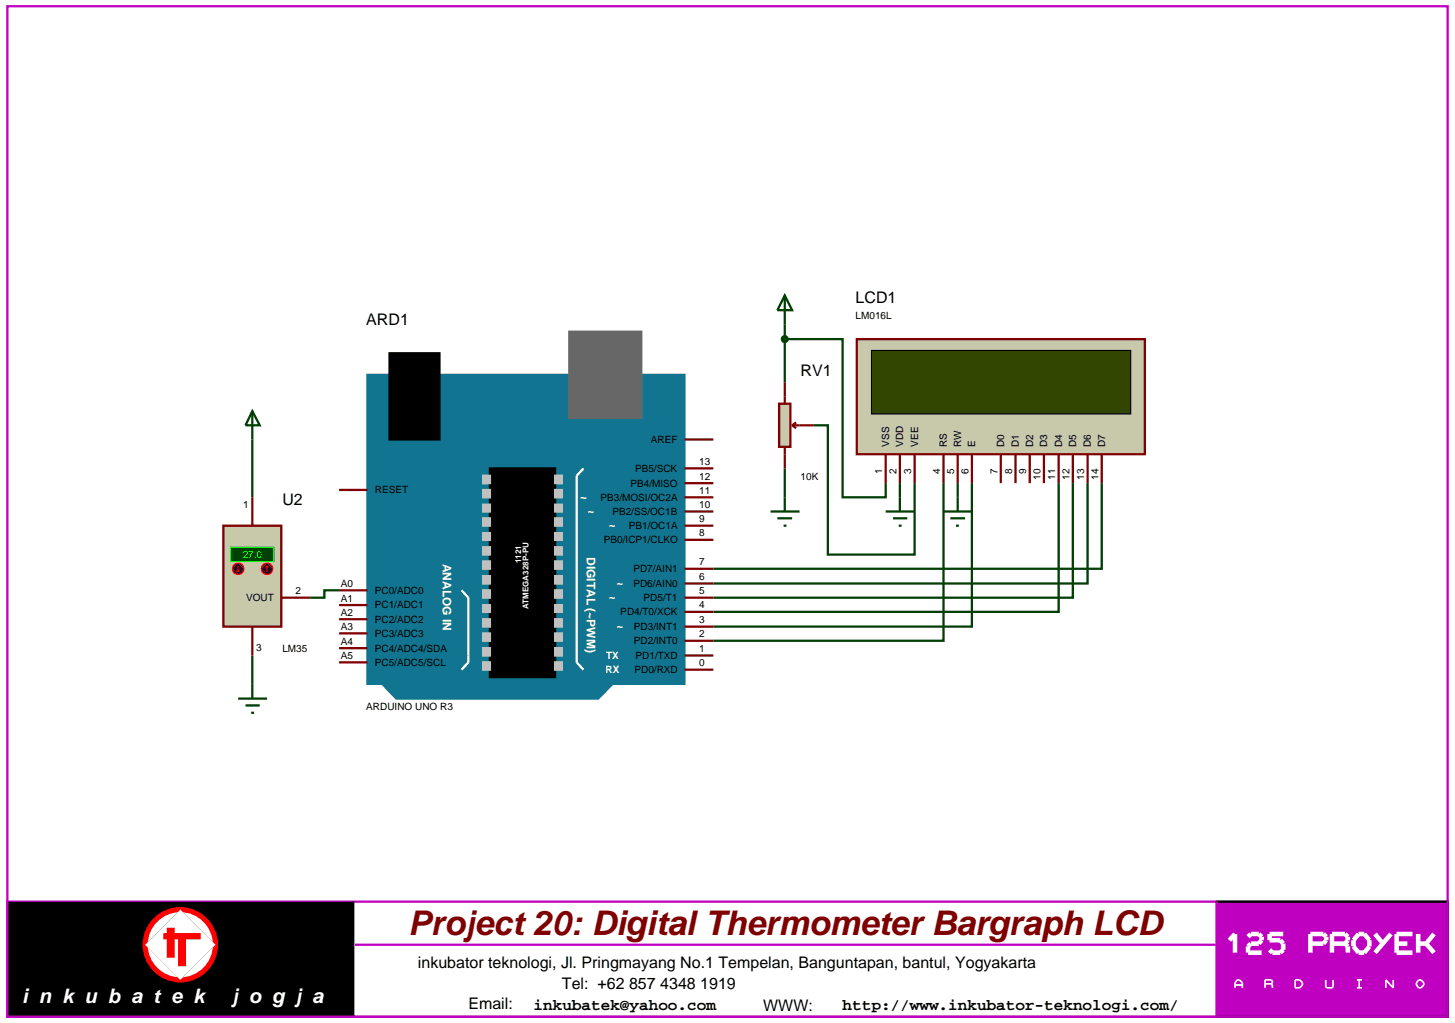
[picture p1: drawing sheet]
<svg xmlns="http://www.w3.org/2000/svg" width="257mm" height="180mm" viewBox="0 0 257 180" stroke-linecap="round" stroke-linejoin="round" font-family="sans-serif">
<g fill="none" stroke="#004000" stroke-width=".4">
<path d="M138.4 59.8h10.2v27.9h7.6v-2.5M138.4 57.2v10.2M44.5 77.5v10.2M143.5 75h2.5v22.8h15.3v-12.6M138.4 82.6v5.1M158.7 85.2v2.5M166.4 85.2v27.8h-40.6M168.9 85.2v2.5M171.4 85.2v25.3h-45.6M186.7 85.2v22.7h-60.9M189.2 85.2v20.2h-63.4M191.8 85.2v17.7h-66"/>
<path d="M194.3 85.2v15.1h-68.5M44.5 115.6v5M59.8 104.1h-2.6v1.3h-2.5"/>
</g>
<g fill="#117491" stroke="#117491" stroke-width=".4">
<path d="M67.4 120.6h40.6l-2.5 2.6h-35.6z"/>
<path d="M64.8 66.1h55.9v54.5h-55.9z"/>
</g>
<path d="M100.4 58.5h12.7v15.2h-12.7z" fill="#686767" stroke="#686767" stroke-width=".4"/>
<path d="M68.7 62.3h8.8v15.2h-8.8zM86.4 82.6h11.5v36.8h-11.5z" fill="#000" stroke="#000" stroke-width=".4"/>
<path d="M102.9 82.6l-1.2 1.3v32.9l1.2 1.3M81.4 104.1l1.2 1.3v11.4l-1.2 1.3" fill="none" stroke="#fff" stroke-width=".4"/>
<g fill="#c0c0c0" stroke="#c0c0c0" stroke-width=".4">
<path d="M97.9 83.9h1.2v1.3h-1.2z"/>
<path d="M97.9 86.4h1.2v1.3h-1.2z"/>
<path d="M97.9 89h1.2v1.2h-1.2z"/>
<path d="M97.9 91.4h1.2v1.3h-1.2z"/>
<path d="M97.9 94h1.2v1.2h-1.2z"/>
<path d="M97.9 96.5h1.2v1.3h-1.2z"/>
<path d="M97.9 99h1.2v1.3h-1.2z"/>
<path d="M97.9 101.6h1.2v1.3h-1.2z"/>
<path d="M97.9 104.1h1.2v1.3h-1.2z"/>
<path d="M97.9 106.7h1.2v1.2h-1.2z"/>
<path d="M97.9 109.2h1.2v1.3h-1.2z"/>
<path d="M97.9 111.7h1.2v1.3h-1.2z"/>
<path d="M97.9 114.3h1.2v1.3h-1.2z"/>
<path d="M97.9 116.8h1.2v1.3h-1.2z"/>
<path d="M85.2 83.9h1.2v1.3h-1.2z"/>
<path d="M85.2 86.4h1.2v1.3h-1.2z"/>
<path d="M85.2 89h1.2v1.2h-1.2z"/>
<path d="M85.2 91.4h1.2v1.3h-1.2z"/>
<path d="M85.2 94h1.2v1.2h-1.2z"/>
<path d="M85.2 96.5h1.2v1.3h-1.2z"/>
<path d="M85.2 99h1.2v1.3h-1.2z"/>
<path d="M85.2 101.6h1.2v1.3h-1.2z"/>
<path d="M85.2 104.1h1.2v1.3h-1.2z"/>
<path d="M85.2 106.7h1.2v1.2h-1.2z"/>
<path d="M85.2 109.2h1.2v1.3h-1.2z"/>
<path d="M85.2 111.7h1.2v1.3h-1.2z"/>
<path d="M85.2 114.3h1.2v1.3h-1.2z"/>
<path d="M85.2 116.8h1.2v1.3h-1.2z"/>
</g>
<g fill="none" stroke="#800000" stroke-width=".4">
<path d="M120.7 77.5h5.1M59.8 86.4h5M120.7 95.2h5.1M120.7 92.7h5.1M120.7 90.2h5.1M120.7 87.7h5.1M120.7 85.2h5.1M120.7 82.6h5.1M59.8 116.8h5M59.8 114.3h5M59.8 111.7h5M59.8 109.2h5"/>
<path d="M59.8 106.7h5M59.8 104.1h5M120.7 118.1h5.1M120.7 115.6h5.1M120.7 113h5.1M120.7 110.5h5.1M120.7 107.9h5.1M120.7 105.4h5.1M120.7 102.9h5.1M120.7 100.3h5.1"/>
</g>
<path d="M151.1 59.8h50.8v20.3h-50.8z" fill="#c8c8aa" stroke="#800000" stroke-width=".4"/>
<path d="M153.7 61.8h45.7v11.2h-45.7z" fill="#324600" stroke="#000" stroke-width=".2"/>
<g fill="none" stroke="#800000" stroke-width=".4">
<path d="M156.2 80.1v5.1M158.7 80.1v5.1M161.3 80.1v5.1M166.4 80.1v5.1M168.9 80.1v5.1M171.4 80.1v5.1M176.5 80.1v5.1M179.1 80.1v5.1M181.6 80.1v5.1M184.1 80.1v5.1M186.7 80.1v5.1M189.2 80.1v5.1"/>
<path d="M191.8 80.1v5.1M194.3 80.1v5.1"/>
</g>
<path d="M137.4 71.2h2v7.6h-2z" fill="#c8c8aa" stroke="#800000" stroke-width=".4"/>
<path d="M138.4 67.4v3.8M138.4 78.8v3.8M139.7 75l.7 .5M139.7 75h3.8M140.4 74.5l-.7 .5" fill="none" stroke="#800000" stroke-width=".4"/>
<path d="M138.4 52.1l1.3 2.6h-2.6zM138.4 52.1v5.1" fill="none" stroke="#004000" stroke-width=".4"/>
<path d="M138.1 59.4l.3-.1-.5 .5zM138.4 59.3l.4 .2 .1 .3zM138.4 60.3l.5-.5-.1 .3zM137.9 59.8l.5 .5-.4-.2z" fill="#004000" stroke="#004000" stroke-width=".4"/>
<path d="M138.4 59.3l.5 .5-.5 .5-.5-.5z" fill="#004000"/>
<path d="M135.9 90.2h5.1M137.1 91.4h2.6M138.2 92.7h.5M138.4 87.7v2.5M156.2 90.2h5.1M157.5 91.4h2.5M158.5 92.7h.5M158.7 87.7v2.5M166.4 90.2h5M167.6 91.4h2.6M168.6 92.7h.5M168.9 87.7v2.5" fill="none" stroke="#004000" stroke-width=".4"/>
<path d="M39.4 92.7h10.2v17.8h-10.2z" fill="#c8c8aa" stroke="#800000" stroke-width=".4"/>
<path d="M40.7 96.5h7.6v2.5h-7.6z" fill="#004000" stroke="#0f0" stroke-width=".2"/>
<path d="M44.5 87.7v5M44.5 110.5v5.1M49.6 105.4h5.1" fill="none" stroke="#800000" stroke-width=".4"/>
<path d="M46.4 99.6l.7-.3-1 1zM47.1 99.3a.94 .94 0 0 1 1 1zM48.1 100.3a.94 .94 0 0 1-1 1zM46.1 100.3l1 1a.94 .94 0 0 1-1-1z" fill="#400000" stroke="#f00" stroke-width=".2"/>
<path d="M47.1 99.3l1 1-1 1-1-1z" fill="#400000"/>
<path d="M47.1 99.8l-.3 .3M47.1 99.8l.2 .3M47.1 99.8v1" fill="none" stroke="#f00" stroke-width=".2"/>
<path d="M41.3 99.6l.7-.3-1 1zM42 99.3a.94 .94 0 0 1 1 1zM42 101.3l1-1a.94 .94 0 0 1-1 1zM41 100.3l1 1a.94 .94 0 0 1-1-1z" fill="#400000" stroke="#f00" stroke-width=".2"/>
<path d="M42 99.3l1 1-1 1-1-1z" fill="#400000"/>
<path d="M42 99.8v1M41.7 100.6l.3 .2M42.2 100.6l-.2 .2" fill="none" stroke="#f00" stroke-width=".2"/>
<path d="M44.5 72.5l1.3 2.5h-2.5zM44.5 72.5v5M42 123.2h5.1M43.3 124.4h2.5M44.3 125.7h.5M44.5 120.6v2.6" fill="none" stroke="#004000" stroke-width=".4"/>
<path d="M1.3 159h254v20.3h-254z" fill="#fff" stroke="#c000c0" stroke-width=".4"/>
<path d="M214.6 159h40.7v20.3h-40.7z" fill="#c000c0" stroke="#000" stroke-width=".4"/>
<path d="M62.3 159v20.3" fill="none" stroke="#000" stroke-width=".4"/>
<path d="M214.6 159v20.3M62.6 166.6h151.8" fill="none" stroke="#c000c0" stroke-width=".4"/>
<g fill="none" stroke="#fff" stroke-width=".8" stroke-linecap="butt">
<path d="M216.8 165.8l1-1.1v3.3M220.1 165.2l.5-.5h1.4l.5 .5v.6l-.5 .6h-1.4l-.5 .5v1.1h2.4M226.3 164.7h-2.4v1.1h1.9l.5 .6v1.1l-.5 .5h-1.4l-.5-.5M231.1 166.4h2.3l.5-.6v-.6l-.5-.5h-2.3v3.3M234.9 166.4h2.3M237.2 166.4l.5-.6v-.6l-.5-.5h-2.3v3.3M237.2 166.4l.5 .5v1.1M239.6 164.7h1l.9 1.1v1.1l-.9 1.1h-1l-.9-1.1v-1.1zM242.5 164.7l1.4 1.7M245.3 164.7l-2.8 3.3M246.3 166.4h1.9M249.1 164.7h-2.8v3.3h2.8"/>
<path d="M250.1 166.4h1.4M250.1 164.7v3.3M251.5 166.4l1.4 1.6M252.9 164.7l-1.4 1.7"/>
</g>
<path d="M217.8 174.2v-.9l.4-.5h.4l.5 .5v.9M217.8 173.7h1.3M223.1 173.5h1.1M224.2 173.5l.2-.2v-.3l-.2-.2h-1.1v1.4M224.2 173.5l.2 .2v.5M228.4 172.8h.8l.5 .5v.4l-.5 .5h-.8zM233.8 172.8v1.2l.2 .2h.9l.2-.2v-1.2M239.3 172.8h.9M239.3 174.2h.9M239.7 172.8v1.4M245.7 172.8v1.4l-1.3-1.4v1.4M250.2 172.8h.4l.5 .5v.4l-.5 .5h-.4l-.4-.5v-.4z" fill="none" stroke="#fff" stroke-width=".3"/>
<path d="M1.6 159.2h60.5v19.9h-60.5z" fill="#000" stroke="#000" stroke-width=".4"/>
<path d="M27.4 162.2a6.2 6.2 0 0 1 4.4-1.8l-6.2 6.2a6.2 6.2 0 0 1 1.8-4.4zM31.8 160.4a6.2 6.2 0 0 1 6.2 6.2zM31.8 172.8l6.2-6.2a6.2 6.2 0 0 1-6.2 6.2zM25.6 166.6l6.2 6.2a6.2 6.2 0 0 1-6.2-6.2z" fill="#fff" stroke="#f00" stroke-width=".9" stroke-linecap="butt"/>
<path d="M31.8 160.4l6.2 6.2-6.2 6.2-6.2-6.2z" fill="#fff"/>
<path d="M28.8 165.1h6.6" fill="none" stroke="#f00" stroke-width="1.1" stroke-linecap="butt"/>
<path d="M30.1 163.6v5.3M32.1 165.3v5.1" fill="none" stroke="#f00" stroke-width="1.4" stroke-linecap="butt"/>
<path d="M1.3 1.1h254v178.2h-254z" fill="none" stroke="#c000c0" stroke-width=".4"/>
<text font-size="6" fill="#800000" x="72" y="164.8">Project 20: Digital Thermometer Bargraph LCD</text>
<g font-size="3.5" fill="#fff">
<text x="3.9" y="176.9">i n k u b a t e k</text>
<text x="41" y="176.9">j o g j a</text>
</g>
<g font-size="2.8">
<text x="150.9" y="53.5">LCD1</text>
<text x="64.6" y="57.4">ARD1</text>
<text x="141.2" y="66.3">RV1</text>
<text x="49.8" y="89.1">U2</text>
<text x="73.7" y="170.7">inkubator teknologi, Jl. Pringmayang No.1 Tempelan, Banguntapan, bantul, Yogyakarta</text>
<text x="82.6" y="178">Email:</text>
<text x="94.1" y="178">inkubatek@yahoo.com</text>
<text x="99.1" y="174.5">Tel: +62 857 4348 1919</text>
<text x="134.6" y="178.3">WWW:</text>
<text x="148.6" y="178">http://www.inkubator-teknologi.com/</text>
</g>
<g font-size="2.1" fill="#fff">
<text x="102.3" y="88.3">~</text>
<text x="103.6" y="90.8">~</text>
<text x="107.4" y="93.3">~</text>
<text x="78.1" y="99.4" transform="rotate(90 78.1 99.4)">ANALOG IN</text>
<text x="103.5" y="98.2" transform="rotate(90 103.5 98.2)">DIGITAL (~PWM)</text>
<text x="107.4" y="106">~</text>
<text x="108.7" y="103.5">~</text>
<text x="108.7" y="111.1">~</text>
</g>
<g font-size="1.8">
<text x="150.9" y="56.3">LM016L</text>
<text x="112" y="83.2">PB5/SCK</text>
<text x="114.8" y="78.1">AREF</text>
<text x="123.3" y="82">13</text>
<text x="155.6" y="83.6" transform="rotate(-90 155.6 83.6)">1</text>
<text x="156.8" y="78.8" transform="rotate(-90 156.8 78.8)">VSS</text>
<text x="158.1" y="83.6" transform="rotate(-90 158.1 83.6)">2</text>
<text x="159.3" y="78.8" transform="rotate(-90 159.3 78.8)">VDD</text>
<text x="160.7" y="83.6" transform="rotate(-90 160.7 83.6)">3</text>
<text x="161.9" y="78.8" transform="rotate(-90 161.9 78.8)">VEE</text>
<text x="165.8" y="83.6" transform="rotate(-90 165.8 83.6)">4</text>
<text x="167" y="78.8" transform="rotate(-90 167 78.8)">RS</text>
<text x="168.3" y="83.6" transform="rotate(-90 168.3 83.6)">5</text>
<text x="169.5" y="78.8" transform="rotate(-90 169.5 78.8)">RW</text>
<text x="170.8" y="83.6" transform="rotate(-90 170.8 83.6)">6</text>
<text x="172" y="78.8" transform="rotate(-90 172 78.8)">E</text>
<text x="175.9" y="83.6" transform="rotate(-90 175.9 83.6)">7</text>
<text x="177.1" y="78.8" transform="rotate(-90 177.1 78.8)">D0</text>
<text x="178.5" y="83.6" transform="rotate(-90 178.5 83.6)">8</text>
<text x="179.7" y="78.8" transform="rotate(-90 179.7 78.8)">D1</text>
<text x="181" y="83.6" transform="rotate(-90 181 83.6)">9</text>
<text x="182.2" y="78.8" transform="rotate(-90 182.2 78.8)">D2</text>
<text x="184.7" y="78.8" transform="rotate(-90 184.7 78.8)">D3</text>
<text x="187.3" y="78.8" transform="rotate(-90 187.3 78.8)">D4</text>
<text x="189.8" y="78.8" transform="rotate(-90 189.8 78.8)">D5</text>
<text x="192.4" y="78.8" transform="rotate(-90 192.4 78.8)">D6</text>
<text x="194.9" y="78.8" transform="rotate(-90 194.9 78.8)">D7</text>
<text x="42.9" y="89.6">1</text>
<text x="66.1" y="87">RESET</text>
<text x="105.9" y="88.3">PB3/MOSI/OC2A</text>
<text x="111.2" y="85.8">PB4/MISO</text>
<text x="123.3" y="89.6">10</text>
<text x="123.3" y="87.1">11</text>
<text x="123.3" y="84.6">12</text>
<text x="141.2" y="84.6">10K</text>
<text x="183.5" y="84.6" transform="rotate(-90 183.5 84.6)">10</text>
<text x="186.1" y="84.6" transform="rotate(-90 186.1 84.6)">11</text>
<text x="188.6" y="84.6" transform="rotate(-90 188.6 84.6)">12</text>
<text x="191.2" y="84.6" transform="rotate(-90 191.2 84.6)">13</text>
<text x="193.7" y="84.6" transform="rotate(-90 193.7 84.6)">14</text>
<text x="106.5" y="95.8">PB0/ICP1/CLKO</text>
<text x="108" y="90.8">PB2/SS/OC1B</text>
<text x="110.9" y="93.3">PB1/OC1A</text>
<text x="123.3" y="94.6">8</text>
<text x="123.3" y="92.1">9</text>
<text x="111.7" y="100.9">PD7/AIN1</text>
<text x="123.3" y="99.7">7</text>
<text x="43.4" y="106">VOUT</text>
<text x="52.1" y="104.8">2</text>
<text x="60.1" y="106.1">A1</text>
<text x="60.1" y="103.5">A0</text>
<text x="66.1" y="107.3">PC1/ADC1</text>
<text x="66.1" y="104.7">PC0/ADC0</text>
<text x="111.7" y="103.5">PD6/AIN0</text>
<text x="113.5" y="106">PD5/T1</text>
<text x="123.3" y="107.3">4</text>
<text x="123.3" y="104.8">5</text>
<text x="123.3" y="102.3">6</text>
<text x="60.1" y="113.7">A4</text>
<text x="60.1" y="111.1">A3</text>
<text x="60.1" y="108.6">A2</text>
<text x="66.1" y="112.3">PC3/ADC3</text>
<text x="66.1" y="109.8">PC2/ADC2</text>
<text x="109.4" y="108.5">PD4/T0/XCK</text>
<text x="111.8" y="113.6">PD2/INT0</text>
<text x="111.8" y="111.1">PD3/INT1</text>
<text x="123.3" y="112.4">2</text>
<text x="123.3" y="109.9">3</text>
<text x="45.2" y="114.8">3</text>
<text x="49.8" y="115">LM35</text>
<text x="60.1" y="116.2">A5</text>
<text x="66.1" y="117.4">PC5/ADC5/SCL</text>
<text x="66.1" y="114.9">PC4/ADC4/SDA</text>
<text x="111.9" y="118.7">PD0/RXD</text>
<text x="112.1" y="116.2">PD1/TXD</text>
<text x="123.3" y="117.5">0</text>
<text x="123.3" y="115">1</text>
<text x="64.6" y="125.2">ARDUINO UNO R3</text>
</g>
<text font-size="1.8" fill="#0f0" x="42.8" y="98.4">27.0</text>
<g font-size="1.8" fill="#fff">
<text x="106.8" y="118.7">RX</text>
<text x="106.9" y="116.2">TX</text>
</g>
<g font-size="1.4" fill="#fff">
<text x="91.9" y="99.3" transform="rotate(-90 91.9 99.3)">1121</text>
<text x="93.2" y="107.5" transform="rotate(-90 93.2 107.5)">ATMEGA328P-PU</text>
</g>
</svg>
